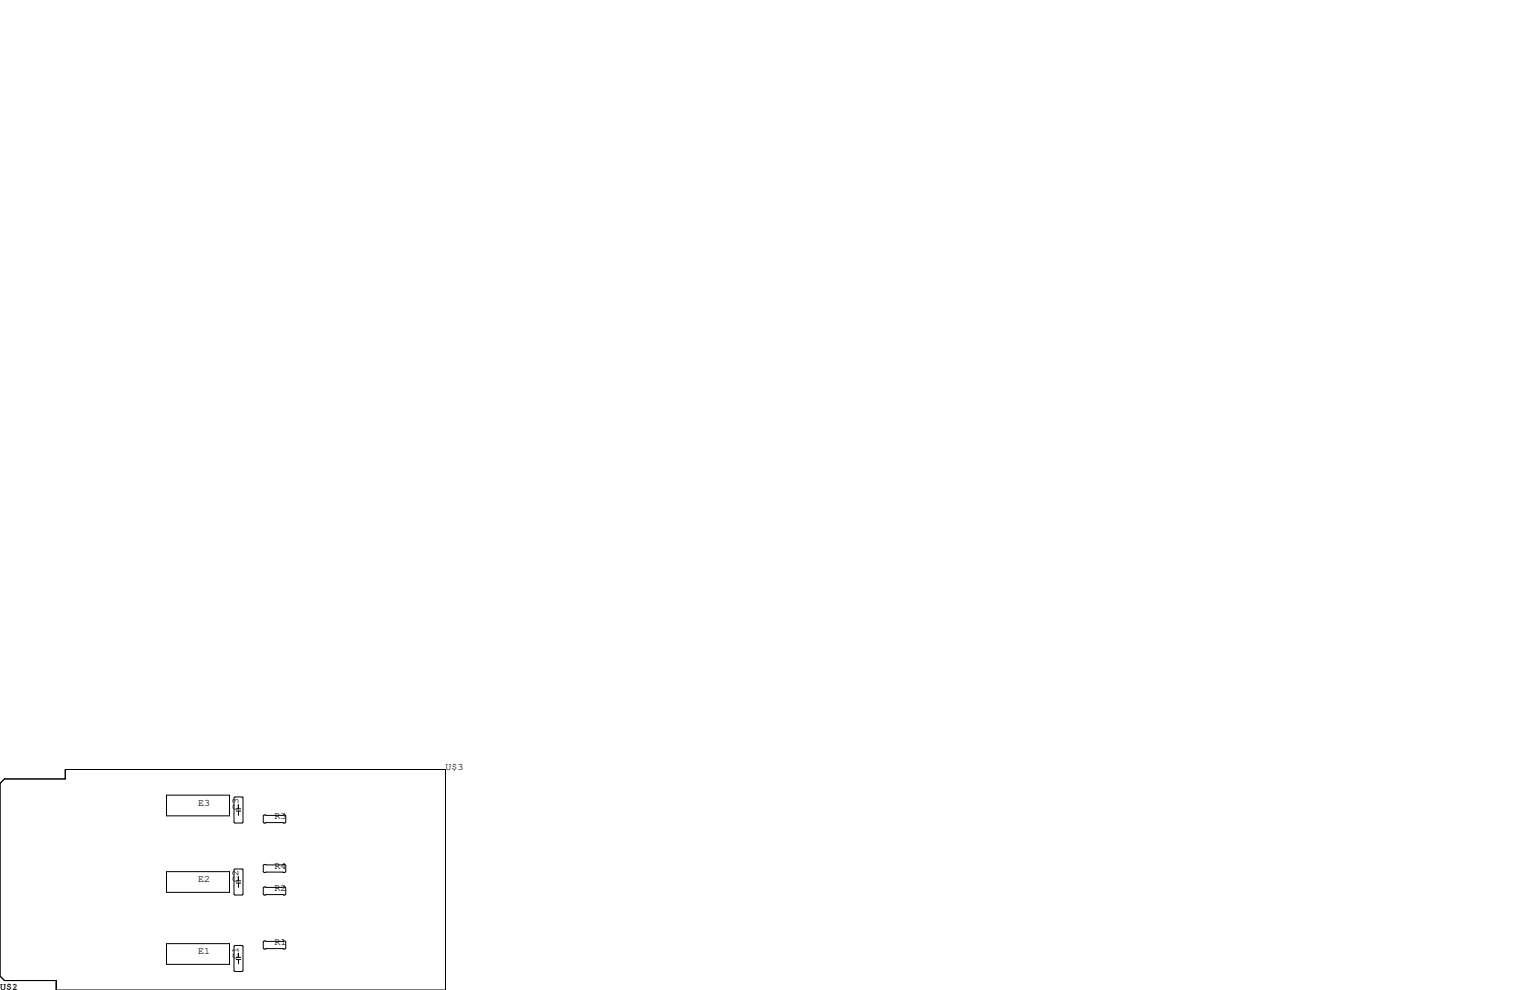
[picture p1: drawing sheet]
<svg xmlns="http://www.w3.org/2000/svg" width="432mm" height="279mm" viewBox="0 0 432 279" stroke-linecap="round" stroke-linejoin="round" font-family="sans-serif">
<g fill="none" stroke="#000" stroke-width=".28">
<path d="M0 221.1l1.3-1.3h17.1v-2.6h107.3v62.2h-109.8v-2.7h-14.6l-1.3-1.2zM47 224.4h17.8v5.9h-17.8zM66.3 224.9h2l.3 .3v6.8l-.3 .3h-2l-.3-.3v-6.8zM66.7 228.9h1.2M66.7 228.3h1.2M67.3 227.1v1.2M67.3 228.9v1.2M74.5 230h5.9l.2 .3v1.7l-.2 .3h-5.9l-.2-.3v-1.7zM47 246h17.8v5.8h-17.8zM66 245.5l.3-.3h2l.3 .3v6.8l-.3 .3h-2l-.3-.3zM66.7 249.2h1.2M66.7 248.6h1.2"/>
<path d="M67.3 247.4v1.2M67.3 249.2v1.2M74.3 250.6l.2-.3h5.9l.2 .3v1.7l-.2 .3h-5.9l-.2-.3zM74.5 244h5.9l.2 .2v1.8l-.2 .3h-5.9l-.2-.3v-1.8zM47 266.3h17.8v5.9h-17.8zM66 267.1l.3-.3h2l.3 .3v6.8l-.3 .3h-2l-.3-.3zM66.7 270.8h1.2M66.7 270.2h1.2M67.3 269v1.2M67.3 270.8v1.2M74.3 265.8l.2-.2h5.9l.2 .2v1.8l-.2 .2h-5.9l-.2-.2z"/>
</g>
<g font-size="2.8">
<text x="125.7" y="217.2">U$3</text>
<text x="55.9" y="227.3">E3</text>
<text x="67.3" y="228.6" transform="rotate(-90 67.3 228.6)">C3</text>
<text x="77.5" y="231.1">R3</text>
<text x="77.5" y="245.1">R4</text>
<text x="55.9" y="248.9">E2</text>
<text x="67.3" y="248.9" transform="rotate(-90 67.3 248.9)">C2</text>
<text x="77.5" y="251.5">R2</text>
<text x="55.9" y="269.2">E1</text>
<text x="77.5" y="266.7">R1</text>
<text x="67.3" y="270.5" transform="rotate(-90 67.3 270.5)">C1</text>
<text x="0" y="279.4">U$1</text>
<text x="3.4" y="279.4">2</text>
</g>
</svg>
